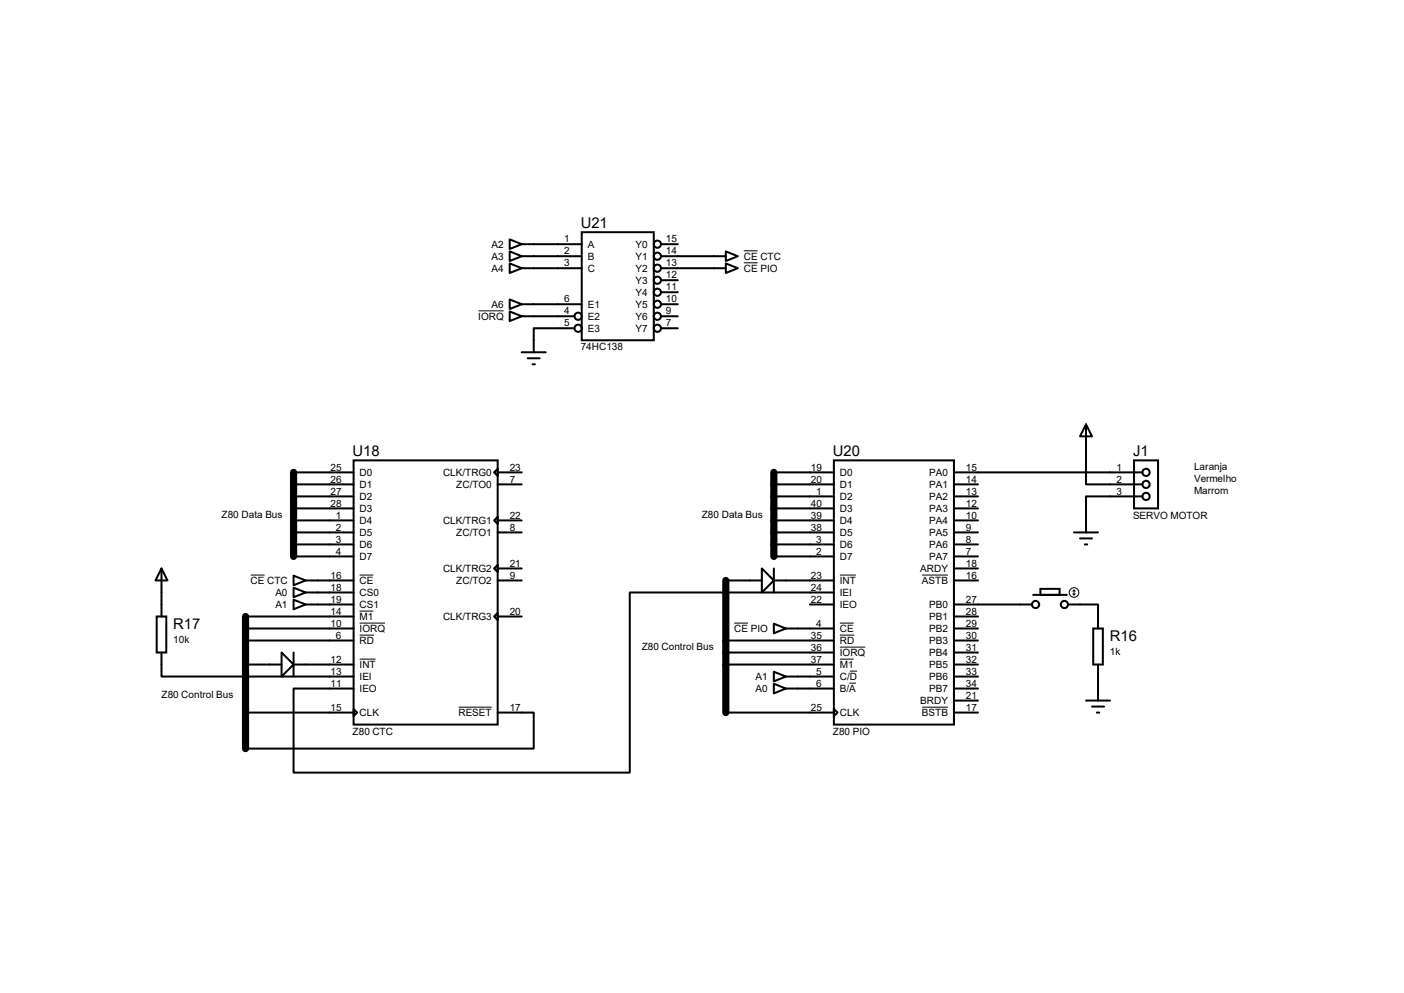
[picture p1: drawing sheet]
<svg xmlns="http://www.w3.org/2000/svg" width="297mm" height="210mm" viewBox="0 0 297 210" stroke-linecap="round" stroke-linejoin="round" font-family="sans-serif">
<path d="M62.1 99.9v17.8M163.7 99.9v17.8M51.9 130.4v27.9M153.5 122.8v27.9" fill="none" stroke="#000" stroke-width="1.5"/>
<g fill="none" stroke="#000" stroke-width=".42">
<path d="M107.8 50.6l2.6 1-2.6 1.1zM107.8 55.7l2.6 1-2.6 1zM107.8 53.2l2.6 1-2.6 1zM110.4 51.6h12.7M110.4 54.2h12.7M110.4 56.7h12.7M123.1 49.1h15.2v22.9h-15.2zM139.8 51.6h3.6M139.8 54.2h13.7M139.8 56.7h13.7M139.8 59.3h3.6M153.5 53.2l2.6 1-2.6 1z"/>
<path d="M153.5 55.7l2.6 1-2.6 1zM107.8 63.3l2.6 1-2.6 1.1zM107.8 65.9l2.6 1-2.6 1zM110.4 64.3h12.7M110.4 66.9h11.1M110.4 74.5h5M111.6 75.8h2.6M112.6 77h.6M121.5 69.4h-8.6v5.1M139.8 64.3h3.6M139.8 66.9h3.6M139.8 69.4h3.6"/>
<path d="M139.8 61.8h3.6M62.1 99.9h12.7M74.8 97.4h30.5v55.8h-30.5zM104.5 99.9l.8-.8v1.6zM105.3 99.9h5.1M163.7 99.9h12.7M176.4 97.4h25.4v55.8h-25.4zM201.8 99.9h39.9M229.7 89.7l1.3 2.6h-2.5zM229.7 89.7v12.7h12M239.9 97.4h5.1v10.1h-5.1zM62.1 117.7h12.7"/>
<path d="M62.1 115.1h12.7M62.1 112.6h12.7M62.1 110.1h12.7M62.1 107.5h12.7M62.1 105h12.7M62.1 102.4h12.7M104.5 110.1l.8-.8v1.5zM105.3 112.6h5.1M105.3 110.1h5.1M105.3 102.4h5.1M163.7 117.7h12.7M163.7 115.1h12.7"/>
<path d="M163.7 112.6h12.7M163.7 110.1h12.7M163.7 107.5h12.7M163.7 105h12.7M163.7 102.4h12.7M201.8 117.7h5.1M201.8 115.1h5.1M201.8 112.6h5.1M201.8 110.1h5.1M201.8 107.5h5.1M201.8 105h5.1M201.8 102.4h5.1"/>
<path d="M227.2 112.6h5.1M228.5 113.9h2.5M229.5 115.1h.5M241.7 105h-12v7.6M33.1 130.4h2.1v7.6h-2.1zM34.2 120.2l1.2 2.6h-2.5zM34.2 138v5.1h40.6M34.2 120.2v10.2M51.9 130.4h22.9M51.9 132.9h22.9M51.9 135.5h22.9M59.6 138l2.5 2.5-2.5 2.6z"/>
<path d="M62.1 121.8l2.5 1-2.5 1zM62.1 124.3l2.5 1-2.5 1zM62.1 126.8l2.5 1-2.5 1.1zM62.1 138v5.1M64.6 122.8h10.2M64.6 127.8h10.2M64.6 125.3h10.2M104.5 120.2l.8-.7v1.5zM104.5 130.4l.8-.8v1.5zM105.3 122.8h5.1M105.3 130.4h5.1M105.3 120.2h5.1"/>
<path d="M153.5 122.8h7.7M153.5 135.5h22.9M153.5 138h22.9M161.2 120.2l2.5 2.6-2.5 2.5zM163.7 131.9l2.5 1-2.5 1zM163.7 122.8h12.7M163.7 120.2v5.1M166.2 132.9h10.2M171.3 127.8h5.1M176.4 125.3h-43.2v38.1h-71.1v-17.8h12.7M201.8 122.8h5.1M201.8 127.8h16.5"/>
<path d="M201.8 130.4h5.1M201.8 132.9h5.1M201.8 135.5h5.1M201.8 138h5.1M201.8 120.2h5.1M218.6 125.8h7.1M220.1 124.5h4.1v1.3h-4.1zM225.9 127.8h6.4v5.1M231.3 132.9h2v7.6h-2zM51.9 140.5h7.7M51.9 150.7h22.9M62.1 140.5h12.7"/>
<path d="M74.8 149.9l.8 .8-.8 .8zM105.3 150.7h7.6v7.6h-61M153.5 140.5h22.9M153.5 150.7h22.9M163.7 142.1l2.5 1-2.5 1zM163.7 144.6l2.5 1-2.5 1zM166.2 143.1h10.2M166.2 145.6h10.2M176.4 149.9l.8 .8-.8 .8zM201.8 140.5h5.1M201.8 150.7h5.1M201.8 143.1h5.1"/>
<path d="M201.8 145.6h5.1M201.8 148.2h5.1M229.7 148.2h5.1M231 149.4h2.6M232 150.7h.5M232.3 140.5v7.7"/>
<circle cx="139.1" cy="51.6" r=".76"/>
<circle cx="139.1" cy="54.2" r=".76"/>
<circle cx="139.1" cy="56.7" r=".76"/>
<circle cx="139.1" cy="59.3" r=".76"/>
<circle cx="122.3" cy="66.9" r=".76"/>
<circle cx="122.3" cy="69.4" r=".76"/>
<circle cx="139.1" cy="61.8" r=".76"/>
<circle cx="139.1" cy="64.3" r=".76"/>
<circle cx="139.1" cy="66.9" r=".76"/>
<circle cx="139.1" cy="69.4" r=".76"/>
<circle cx="242.4" cy="99.9" r=".76"/>
<circle cx="242.4" cy="102.4" r=".76"/>
<circle cx="242.4" cy="105" r=".76"/>
<circle cx="219.1" cy="127.8" r=".76"/>
<circle cx="225.2" cy="127.8" r=".76"/>
</g>
<g fill="none" stroke="#000" stroke-width=".21">
<path d="M157.4 53h2.9M157.4 55.6h2.9M101.2 65.7h5.4M53 121.6h3M76.1 121.6h2.9M76.1 129.2h2.9M76.1 131.8h5.3M76.1 134.3h3M76.1 139.4h3.4M155.3 131.8h2.9M177.7 121.6h3.4M177.7 131.8h2.9"/>
<path d="M177.7 134.3h3M177.7 139.4h2.9M177.7 136.9h5.3M195.1 121.6h5.4M226.9 125.6l.3 .2M227.2 124.8v1M227.2 124.8l-.3 .3M227.2 124.8l.3 .3M227.5 125.6l-.3 .2M97 149.6h7M179.7 144.5h1.4M179.8 141.9h1.5"/>
<path d="M195.1 149.6h5.4"/>
<circle cx="227.2" cy="125.3" r="1.02"/>
</g>
<g font-size="3.1">
<text x="122.9" y="48.2">U21</text>
<text x="74.6" y="96.5">U18</text>
<text x="176.2" y="96.5">U20</text>
<text x="239.7" y="96.5">J1</text>
<text x="36.7" y="133">R17</text>
<text x="234.8" y="135.6">R16</text>
</g>
<g font-size="2.1">
<text x="104" y="52.4">A2</text>
<text x="119.3" y="51.3">1</text>
<text x="119.3" y="53.8">2</text>
<text x="124.3" y="52.4">A</text>
<text x="134.5" y="52.4">Y0</text>
<text x="140.8" y="51.3">15</text>
<text x="140.8" y="53.8">14</text>
<text x="104" y="57.5">A4</text>
<text x="104" y="54.9">A3</text>
<text x="119.3" y="56.3">3</text>
<text x="124.3" y="54.9">B</text>
<text x="124.3" y="57.5">C</text>
<text x="134.5" y="54.9">Y1</text>
<text x="134.5" y="57.5">Y2</text>
<text x="140.8" y="56.3">13</text>
<text x="140.8" y="58.9">12</text>
<text x="157.4" y="54.9">CE CTC</text>
<text x="157.4" y="57.5">CE PIO</text>
<text x="104" y="65.1">A6</text>
<text x="119.3" y="64">6</text>
<text x="124.3" y="65.1">E1</text>
<text x="134.5" y="60">Y3</text>
<text x="134.5" y="62.6">Y4</text>
<text x="134.5" y="65.1">Y5</text>
<text x="140.8" y="61.4">11</text>
<text x="140.8" y="64">10</text>
<text x="101.2" y="67.6">IORQ</text>
<text x="119.3" y="66.5">4</text>
<text x="119.3" y="69">5</text>
<text x="124.3" y="67.6">E2</text>
<text x="124.3" y="70.2">E3</text>
<text x="134.5" y="67.6">Y6</text>
<text x="134.5" y="70.2">Y7</text>
<text x="140.8" y="66.5">9</text>
<text x="140.8" y="69">7</text>
<text x="122.9" y="74.1">74HC138</text>
<text x="69.9" y="99.5">25</text>
<text x="76.1" y="100.7">D0</text>
<text x="93.7" y="100.7">CLK/TRG0</text>
<text x="107.8" y="99.5">23</text>
<text x="171.5" y="99.5">19</text>
<text x="177.7" y="100.7">D0</text>
<text x="196.6" y="100.7">PA0</text>
<text x="204.3" y="99.5">15</text>
<text x="236.2" y="99.5">1</text>
<text x="252.6" y="99.3">Laranja</text>
<text x="252.6" y="101.9">Vermelho</text>
<text x="69.9" y="102.1">26</text>
<text x="69.9" y="104.6">27</text>
<text x="69.9" y="107.1">28</text>
<text x="76.1" y="103.2">D1</text>
<text x="76.1" y="105.7">D2</text>
<text x="96.5" y="103.2">ZC/TO0</text>
<text x="107.8" y="102.1">7</text>
<text x="171.5" y="102.1">20</text>
<text x="171.5" y="107.1">40</text>
<text x="172.7" y="104.6">1</text>
<text x="177.7" y="103.2">D1</text>
<text x="177.7" y="105.7">D2</text>
<text x="196.6" y="103.2">PA1</text>
<text x="196.6" y="105.7">PA2</text>
<text x="204.3" y="102.1">14</text>
<text x="204.3" y="104.6">13</text>
<text x="204.3" y="107.1">12</text>
<text x="236.2" y="102.1">2</text>
<text x="236.2" y="104.6">3</text>
<text x="252.6" y="104.4">Marrom</text>
<text x="46.9" y="109.5">Z80 Data Bus</text>
<text x="71.1" y="109.7">1</text>
<text x="71.1" y="112.2">2</text>
<text x="76.1" y="108.3">D3</text>
<text x="76.1" y="110.8">D4</text>
<text x="76.1" y="113.4">D5</text>
<text x="93.7" y="110.8">CLK/TRG1</text>
<text x="96.5" y="113.4">ZC/TO1</text>
<text x="107.8" y="109.7">22</text>
<text x="107.8" y="112.2">8</text>
<text x="148.5" y="109.5">Z80 Data Bus</text>
<text x="171.5" y="109.7">39</text>
<text x="171.5" y="112.2">38</text>
<text x="177.7" y="108.3">D3</text>
<text x="177.7" y="110.8">D4</text>
<text x="177.7" y="113.4">D5</text>
<text x="196.6" y="108.3">PA3</text>
<text x="196.6" y="110.8">PA4</text>
<text x="196.6" y="113.4">PA5</text>
<text x="204.3" y="109.7">10</text>
<text x="204.3" y="112.2">9</text>
<text x="239.7" y="109.7">SERVO MOTOR</text>
<text x="71.1" y="114.8">3</text>
<text x="71.1" y="117.3">4</text>
<text x="76.1" y="115.9">D6</text>
<text x="76.1" y="118.4">D7</text>
<text x="107.8" y="119.8">21</text>
<text x="172.7" y="114.8">3</text>
<text x="172.7" y="117.3">2</text>
<text x="177.7" y="115.9">D6</text>
<text x="177.7" y="118.4">D7</text>
<text x="196.6" y="115.9">PA6</text>
<text x="196.6" y="118.4">PA7</text>
<text x="204.3" y="114.8">8</text>
<text x="204.3" y="117.3">7</text>
<text x="204.3" y="119.8">18</text>
<text x="53" y="123.5">CE CTC</text>
<text x="69.9" y="122.4">16</text>
<text x="69.9" y="124.9">18</text>
<text x="76.1" y="123.5">CE</text>
<text x="93.7" y="121">CLK/TRG2</text>
<text x="96.5" y="123.5">ZC/TO2</text>
<text x="107.8" y="122.4">9</text>
<text x="171.5" y="122.4">23</text>
<text x="171.5" y="124.9">24</text>
<text x="177.7" y="123.5">INT</text>
<text x="194.7" y="121">ARDY</text>
<text x="195" y="123.5">ASTB</text>
<text x="204.3" y="122.4">16</text>
<text x="58.3" y="126.1">A0</text>
<text x="58.3" y="128.6">A1</text>
<text x="69.9" y="127.5">19</text>
<text x="69.9" y="130">14</text>
<text x="76.1" y="126.1">CS0</text>
<text x="76.1" y="128.6">CS1</text>
<text x="76.1" y="131.1">M1</text>
<text x="93.7" y="131.1">CLK/TRG3</text>
<text x="107.8" y="130">20</text>
<text x="171.5" y="127.5">22</text>
<text x="177.7" y="126.1">IEI</text>
<text x="177.7" y="128.6">IEO</text>
<text x="196.6" y="128.6">PB0</text>
<text x="196.6" y="131.1">PB1</text>
<text x="204.3" y="127.5">27</text>
<text x="204.3" y="130">28</text>
<text x="36.7" y="135.9">10k</text>
<text x="69.9" y="132.5">10</text>
<text x="71.1" y="135.1">6</text>
<text x="76.1" y="133.7">IORQ</text>
<text x="76.1" y="136.2">RD</text>
<text x="135.8" y="137.4">Z80 Control Bus</text>
<text x="155.3" y="133.7">CE PIO</text>
<text x="171.5" y="135.1">35</text>
<text x="171.5" y="137.6">36</text>
<text x="172.7" y="132.5">4</text>
<text x="177.7" y="133.7">CE</text>
<text x="177.7" y="136.2">RD</text>
<text x="196.6" y="133.7">PB2</text>
<text x="196.6" y="136.2">PB3</text>
<text x="204.3" y="132.5">29</text>
<text x="204.3" y="135.1">30</text>
<text x="204.3" y="137.6">31</text>
<text x="69.9" y="142.7">13</text>
<text x="69.9" y="140.2">12</text>
<text x="76.1" y="143.8">IEI</text>
<text x="76.1" y="141.3">INT</text>
<text x="159.9" y="143.8">A1</text>
<text x="171.5" y="140.2">37</text>
<text x="172.7" y="142.7">5</text>
<text x="177.7" y="138.8">IORQ</text>
<text x="177.7" y="141.3">M1</text>
<text x="177.7" y="143.8">C/D</text>
<text x="196.6" y="138.8">PB4</text>
<text x="196.6" y="141.3">PB5</text>
<text x="196.6" y="143.8">PB6</text>
<text x="204.3" y="140.2">32</text>
<text x="204.3" y="142.7">33</text>
<text x="234.8" y="138.5">1k</text>
<text x="34.2" y="147.6">Z80 Control Bus</text>
<text x="69.9" y="145.2">11</text>
<text x="76.1" y="146.4">IEO</text>
<text x="159.9" y="146.4">A0</text>
<text x="172.7" y="145.2">6</text>
<text x="177.7" y="146.4">B/A</text>
<text x="194.7" y="148.9">BRDY</text>
<text x="196.6" y="146.4">PB7</text>
<text x="204.3" y="145.2">34</text>
<text x="204.3" y="147.8">21</text>
<text x="69.9" y="150.3">15</text>
<text x="74.6" y="155.4">Z80 CTC</text>
<text x="76.1" y="151.5">CLK</text>
<text x="97" y="151.5">RESET</text>
<text x="107.8" y="150.3">17</text>
<text x="171.5" y="150.3">25</text>
<text x="176.2" y="155.4">Z80 PIO</text>
<text x="177.7" y="151.5">CLK</text>
<text x="195" y="151.5">BSTB</text>
<text x="204.3" y="150.3">17</text>
</g>
</svg>
